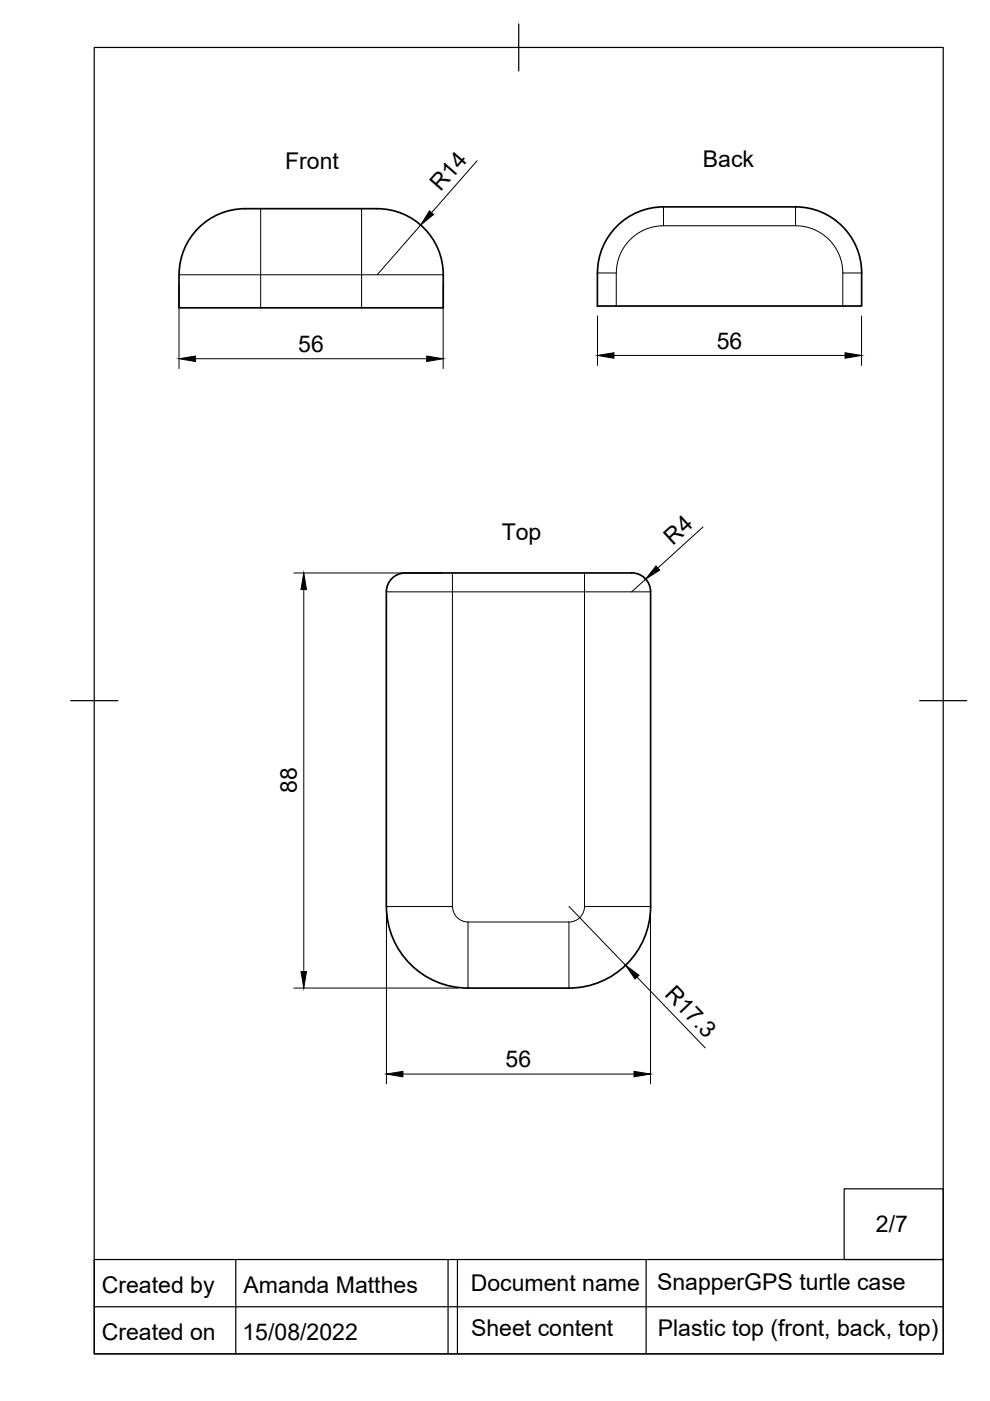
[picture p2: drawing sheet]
<svg xmlns="http://www.w3.org/2000/svg" width="210mm" height="297mm" viewBox="0 0 210 297" stroke-linecap="round" stroke-linejoin="round" font-family="sans-serif">
<!-- layer: Visible -->
<path d="M52 44.2a14 14 0 0 0-14 14.1v7h56v-7.1a14.2 14.2 0 0 0-15.8-14h-26.2M130.3 48.5a14 14 0 0 1 10.4-4.6h28a14 14 0 0 1 14 14v7h-56v-7a13.9 13.9 0 0 1 3.6-9.4zM133.9 121.5h-46.9a4.3 4.3 0 0 0-5.1 4v66.7M134 121.5a4 4 0 0 1 3.9 4v66.7a17.3 17.3 0 0 1-17.3 17.3h-21.4a17.3 17.3 0 0 1-17.3-17.3" fill="none" stroke="#000" stroke-width=".36"/>
<!-- layer: Visible Narrow -->
<g fill="none" stroke="#000" stroke-width=".21">
<path d="M38 58.3h17.3v7M55.3 44.2v14.1h21.4v7M76.7 44.2v14.1h17.3M126.7 57.9h4v7M140.7 43.9v4M140.7 47.9h28M140.7 47.9a10 10 0 0 0-10 10M168.7 43.9v4M168.7 47.9a10 10 0 0 1 10 10M178.7 57.9h4M178.7 57.9v7M81.9 125.5h14v66.7"/>
<path d="M95.9 121.5v4h28v66.7h14M123.9 121.5v4h14M81.9 192.2h14M95.9 192.2a3.3 3.3 0 0 0 3.3 3.3M99.2 195.5v14M99.2 195.5h21.4M120.6 195.5v14M123.9 192.2a3.3 3.3 0 0 1-3.3 3.3"/>
</g>
<!-- layer: Border -->
<path d="M20 10.1h180v276.9h-180zM110 5.1v10M15 148.6h10M195 148.6h10" fill="none" stroke="#000" stroke-width=".25"/>
<!-- layer: TitleBlock -->
<path d="M179 252.1h21v14.9h-21zM20 267h180v20h-180zM20 277.1h180M50 267v20M95 267v20M97 267v20M137 267v20" fill="none" stroke="#000" stroke-width=".25"/>
<!-- layer: Dimensions -->
<g fill="none" stroke="#000" stroke-width=".21">
<path d="M101.2 34.1l-9.7 11M89.2 47.7l-9.2 10.6M38 60.4v17.8M41.5 76.1h49M94 60.4v17.8M126.7 67v10.5M130.2 75.4h49M182.7 67v10.5M149.1 111.7l-9.6 8.7M62.3 121.5h31.5M64.4 125v81M81.9 127.6v102.2"/>
<path d="M136.9 122.8l-3 2.7M137.9 127.6v102.2M120.6 192.2l12 12.4M62.3 209.5h34.8M135.1 207.2l14.4 15M85.4 227.7h49"/>
</g>
<path d="M91.1 44.7l.8 .8-2.7 2.2zM38 76.1l3.5-.6v1.2zM90.5 75.5l3.5 .6-3.5 .6zM126.7 75.4l3.5-.6v1.2zM179.2 74.8l3.5 .6-3.5 .6zM64.4 121.5l.6 3.5h-1.2zM139.1 120l.8 .9-3 1.9zM63.8 206h1.2l-.6 3.5zM132.6 204.6l2.9 2.2-.9 .8zM81.9 227.7l3.5-.6v1.2zM134.4 227.1l3.5 .6-3.5 .6z" fill="#000" stroke="#000" stroke-width=".21"/>
<g font-size="4.9">
<text x="60.5" y="35.8">Front</text>
<text x="149" y="35.4">Back</text>
<text x="93.4" y="40.8" transform="rotate(-49 93.4 40.8)">R14</text>
<text x="63.2" y="74.6">56</text>
<text x="152" y="73.9">56</text>
<text x="106.4" y="114.5">Top</text>
<text x="142.6" y="115.7" transform="rotate(-42 142.6 115.7)">R4</text>
<text x="62.9" y="168.2" transform="rotate(-90 62.9 168.2)">88</text>
<text x="140.7" y="210.9" transform="rotate(46 140.7 210.9)">R17.3</text>
<text x="107.2" y="226.3">56</text>
<text x="185.7" y="261.1">2/7</text>
<text x="21.6" y="274.2">Created by</text>
<text x="51.6" y="274.1">Amanda Matthes</text>
<text x="99.8" y="273.7">Document name</text>
<text x="139.3" y="273.6">SnapperGPS turtle case</text>
<text x="21.6" y="284">Created on</text>
<text x="51.4" y="284.2">15/08/2022</text>
<text x="99.9" y="283.2">Sheet content</text>
<text x="139.4" y="283.3">Plastic top (front, back, top)</text>
</g>
</svg>
